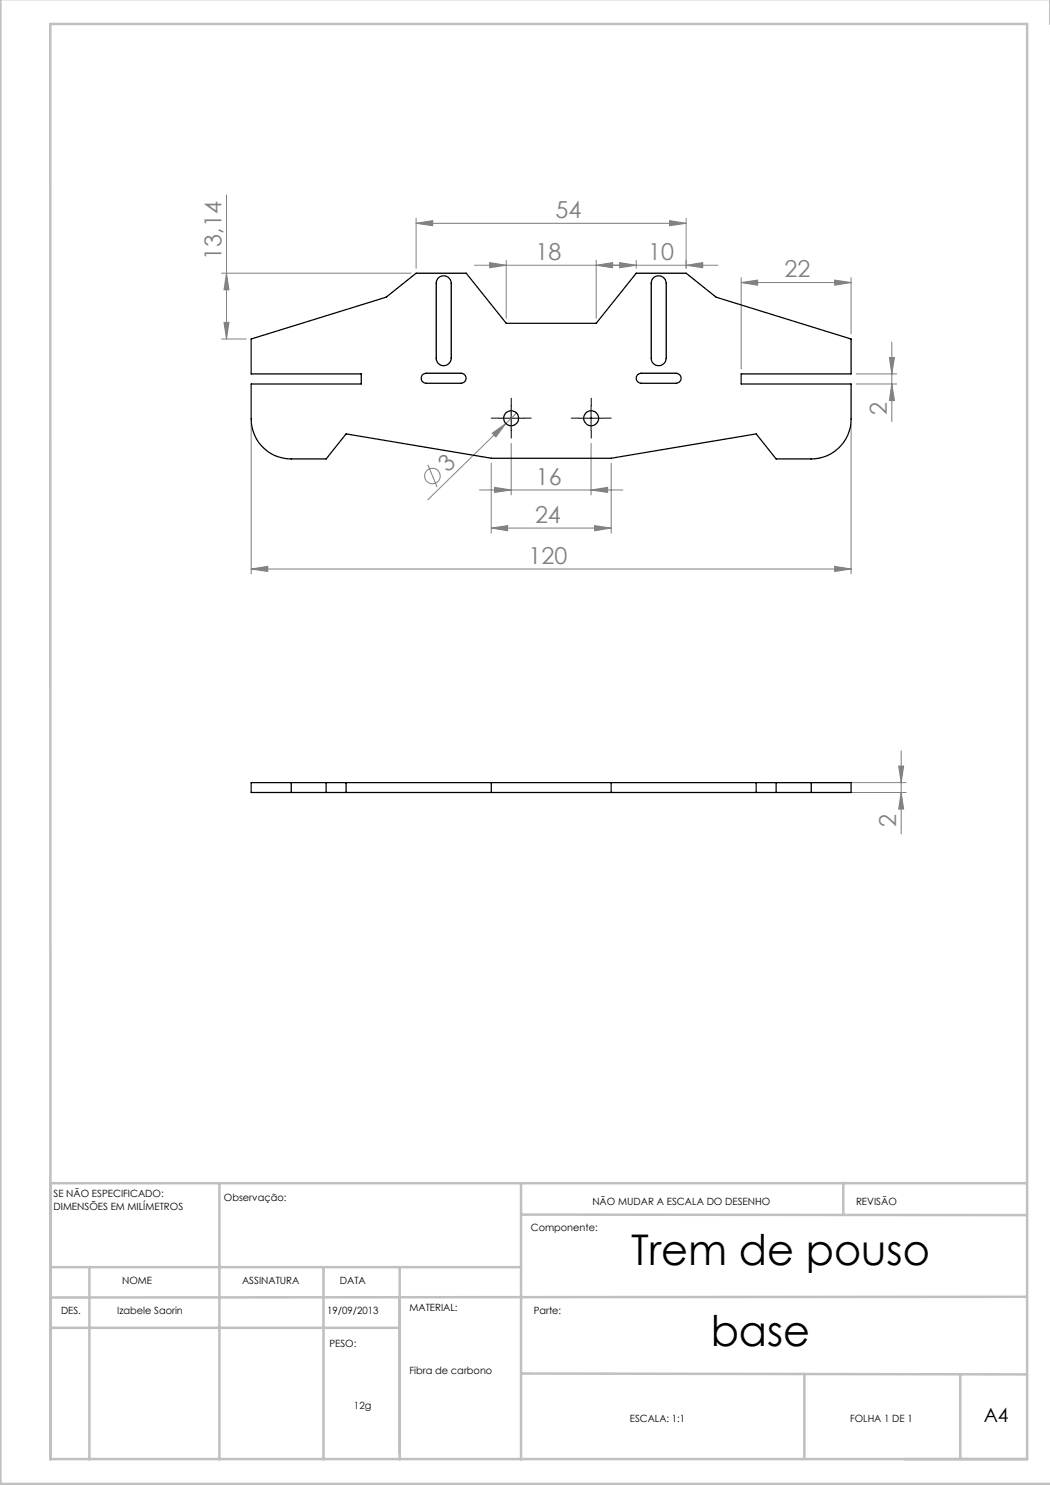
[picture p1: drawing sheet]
<svg xmlns="http://www.w3.org/2000/svg" width="210mm" height="297mm" viewBox="0 0 210 297" stroke-linecap="round" stroke-linejoin="round" font-family="sans-serif">
<g fill="none" stroke="#808080" stroke-width=".2">
<path d="M45.3 39v28.8M44.3 54.6h37.9M45.3 54.6l.5 3.4h-1zM83.2 44.7l3.3-.6v1.1zM83.2 43.6v10.1M83.2 44.7h54M94.9 53.1h48.7M97.9 52.5l3.3 .6-3.3 .4zM101.2 52v11.6M119.2 53.1l3.3-.6v1zM119.2 52v11.6M123.9 52.5l3.3 .6-3.3 .4z"/>
<path d="M127.2 52v1.7M133.9 44.1l3.3 .6-3.3 .5zM137.2 43.6v10.1M137.2 53.1l3.3-.6v1zM148.2 56.5l3.3-.5v1zM148.2 55.5v18.3M148.2 56.5h22M166.9 56l3.3 .5-3.3 .5zM170.2 55.5v11.3M44.3 67.8h4.9M44.8 64.5h1l-.5 3.3zM171.2 74.8h8.2"/>
<path d="M171.2 76.8h8.2M177.9 71.5h1l-.5 3.3zM178.4 68.4v15.9M178.4 76.8l.5 3.3h-1zM50.2 84.8v30M85.6 93l1.8 4.4M95.9 98h28.7M98.2 92.6v14M98.5 86.6l2.7-1.9-2 2.7zM98.9 97.5l3.3 .5-3.3 .5zM101.2 84.7l-15.7 15.3M102.2 88.6v10.4"/>
<path d="M103.3 82.6l-2.1 2.1M118.2 98l3.3-.5v1zM118.2 88.6v10.4M122.2 92.6v14M170.2 84.8v30M50.2 113.8l3.4-.5v1zM50.2 113.8h120M98.2 105.6l3.3-.5v1zM98.2 105.6h24M118.9 105.1l3.3 .5-3.3 .5zM166.9 113.3l3.3 .5-3.3 .5zM152.2 156.5h29"/>
<path d="M152.2 158.5h29M179.7 153.2h1l-.5 3.3zM180.2 158.5l.5 3.3h-1zM180.2 150.2v16.6"/>
<circle cx="86.5" cy="95.2" r="1.55"/>
</g>
<path d="M99.8 83.6h-1.5M102.3 81.1v-1.5M102.3 86.1v1.5M104.8 83.6h1.5M115.8 83.6h-1.5M118.3 81.1v-1.5M118.3 86.1v1.5M120.8 83.6h1.5" fill="none" stroke="#000" stroke-width=".2" stroke-dasharray="15.2 1.3 1.3 1.3"/>
<path d="M99.7 83.6h5M102.2 81.1v5M115.7 83.6h5M118.2 81.1v5" fill="none" stroke="#000" stroke-width=".2"/>
<g fill="none" stroke="#c0c0c0" stroke-width=".5">
<path d="M.1 -.1v296.9h210M210 0v4.8M10.1 4.8h195.3v287h-195.3zM43.9 236.6v55.3M104.2 236.6v55.3M168.7 236.6v6.3M205.4 236.6h-195.3v55.3M10.1 253.4h94.1M17.9 253.6v38.3M64.7 253.6v38.3M79.9 253.4v38.5M104.2 242.9l101.2 .1"/>
<path d="M205.4 259.4l-195.3 .1M10.1 265.6h69.8M104.2 274.7l101.2 .2M160.9 274.8v17M192.1 274.8v17"/>
</g>
<g fill="#808080">
<path d="M98.5 86.6l2.7-1.9-2 2.7z"/>
<path d="M166.9 56l3.3 .5-3.3 .5zM148.2 56.5l3.3-.5v1zM119.2 53.1l3.3-.6v1zM97.9 52.5l3.3 .6-3.3 .4zM137.2 53.1l3.3-.6v1zM123.9 52.5l3.3 .6-3.3 .4z"/>
<path d="M98.9 97.5l3.3 .5-3.3 .5zM118.2 98l3.3-.5v1zM98.2 105.6l3.3-.5v1zM118.9 105.1l3.3 .5-3.3 .5zM50.2 113.8l3.4-.5v1zM166.9 113.3l3.3 .5-3.3 .5zM83.2 44.7l3.3-.6v1.1zM133.9 44.1l3.3 .6-3.3 .5z"/>
<path d="M179.7 153.2h1l-.5 3.3zM180.2 158.5l.5 3.3h-1z"/>
<path d="M177.9 71.5h1l-.5 3.3zM178.4 76.8l.5 3.3h-1zM45.3 54.6l.5 3.4h-1zM44.8 64.5h1l-.5 3.3z"/>
</g>
<g fill="none" stroke="#000" stroke-width=".25">
<path d="M87.6 55.7a1.51 1.51 0 0 1 1.7-.5 1.51 1.51 0 0 1 .9 1.5v14.9a1.5 1.5 0 0 1-1.5 1.5 1.5 1.5 0 0 1-1.5-1.5v-14.9zM130.6 55.7a1.51 1.51 0 0 1 1.7-.5 1.51 1.51 0 0 1 .9 1.5v14.9a1.5 1.5 0 0 1-1.5 1.5 1.5 1.5 0 0 1-1.5-1.5v-14.9l.2-.8zM50.2 67.8l27-8.4 6-4.8h10l8 10.1h18l8-10.1h10l6 4.8 27 8.4v7h-22v2h22v7a8 8 0 0 1-8 8h-7l-4-5-29 4.8h-24l-29-4.8-4 5h-7a8 8 0 0 1-8-8v-7h22v-2h-22zM84.6 74.9l.6-.3h7a1.01 1.01 0 0 1 1 1 1.01 1.01 0 0 1-1 1.1h-7a1 1 0 0 1-.9-.7 1 1 0 0 1 .3-1.1zM127.6 74.9l.6-.3h7a1.01 1.01 0 0 1 1 1 1.01 1.01 0 0 1-1 1.1h-7a1 1 0 0 1-.9-.7 1 1 0 0 1 .3-1.1zM58.2 156.5h-8v2h8M58.2 156.5h104M58.2 158.5h104M58.2 156.5v2M65.2 156.5v2M69.2 156.5v2M98.2 156.5v2"/>
<path d="M122.2 156.5v2M151.2 156.5v2M155.2 156.5v2M162.2 156.5h8v2h-8M162.2 156.5v2"/>
<circle cx="102.2" cy="83.6" r="1.51"/>
<circle cx="118.2" cy="83.7" r="1.5"/>
</g>
<g font-size="8.5">
<text x="126.2" y="253.1">Trem de pouso</text>
<text x="142.1" y="269.3">base</text>
</g>
<g font-size="4.7" fill="#808080">
<text x="111.1" y="43.6">54</text>
<text x="44.3" y="51.9" transform="rotate(-90 44.3 51.9)">13,14</text>
<text x="107.1" y="52">18</text>
<text x="129.6" y="52">10</text>
<text x="156.9" y="55.5">22</text>
<text x="177.4" y="83" transform="rotate(-90 177.4 83)">2</text>
<text x="89.5" y="94.6" transform="rotate(-44 89.5 94.6)">3</text>
<text x="107.2" y="97">16</text>
<text x="107" y="104.6">24</text>
<text x="105.7" y="112.8">120</text>
<text x="179.2" y="165.5" transform="rotate(-90 179.2 165.5)">2</text>
</g>
<text font-size="3.9" x="196.8" y="284.5">A4</text>
<g font-size="2">
<text x="10.7" y="239.5">SE NÃO ESPECIFICADO:</text>
<text x="10.7" y="242">DIMENSÕES EM MILÍMETROS</text>
<text x="44.8" y="240.3">Observação:</text>
<text x="118.5" y="240.9">NÃO MUDAR A ESCALA DO DESENHO</text>
<text x="171.2" y="240.9">REVISÃO</text>
<text x="106.2" y="246.2">Componente:</text>
<text x="24.4" y="256.9">NOME</text>
<text x="48.4" y="256.9">ASSINATURA</text>
<text x="68" y="256.9">DATA</text>
<text x="12.2" y="262.7">DES.</text>
<text x="23.4" y="262.7">Izabele Saorin</text>
<text x="65.4" y="262.7">19/09/2013</text>
<text x="81.9" y="262.3">MATERIAL:</text>
<text x="106.7" y="262.7">Parte:</text>
<text x="65.9" y="269.3">PESO:</text>
<text x="81.9" y="274.8">Fibra de carbono</text>
<text x="70.8" y="281.8">12g</text>
<text x="126" y="284.5">ESCALA: 1:1</text>
<text x="170" y="284.5">FOLHA 1 DE 1</text>
</g>
</svg>
